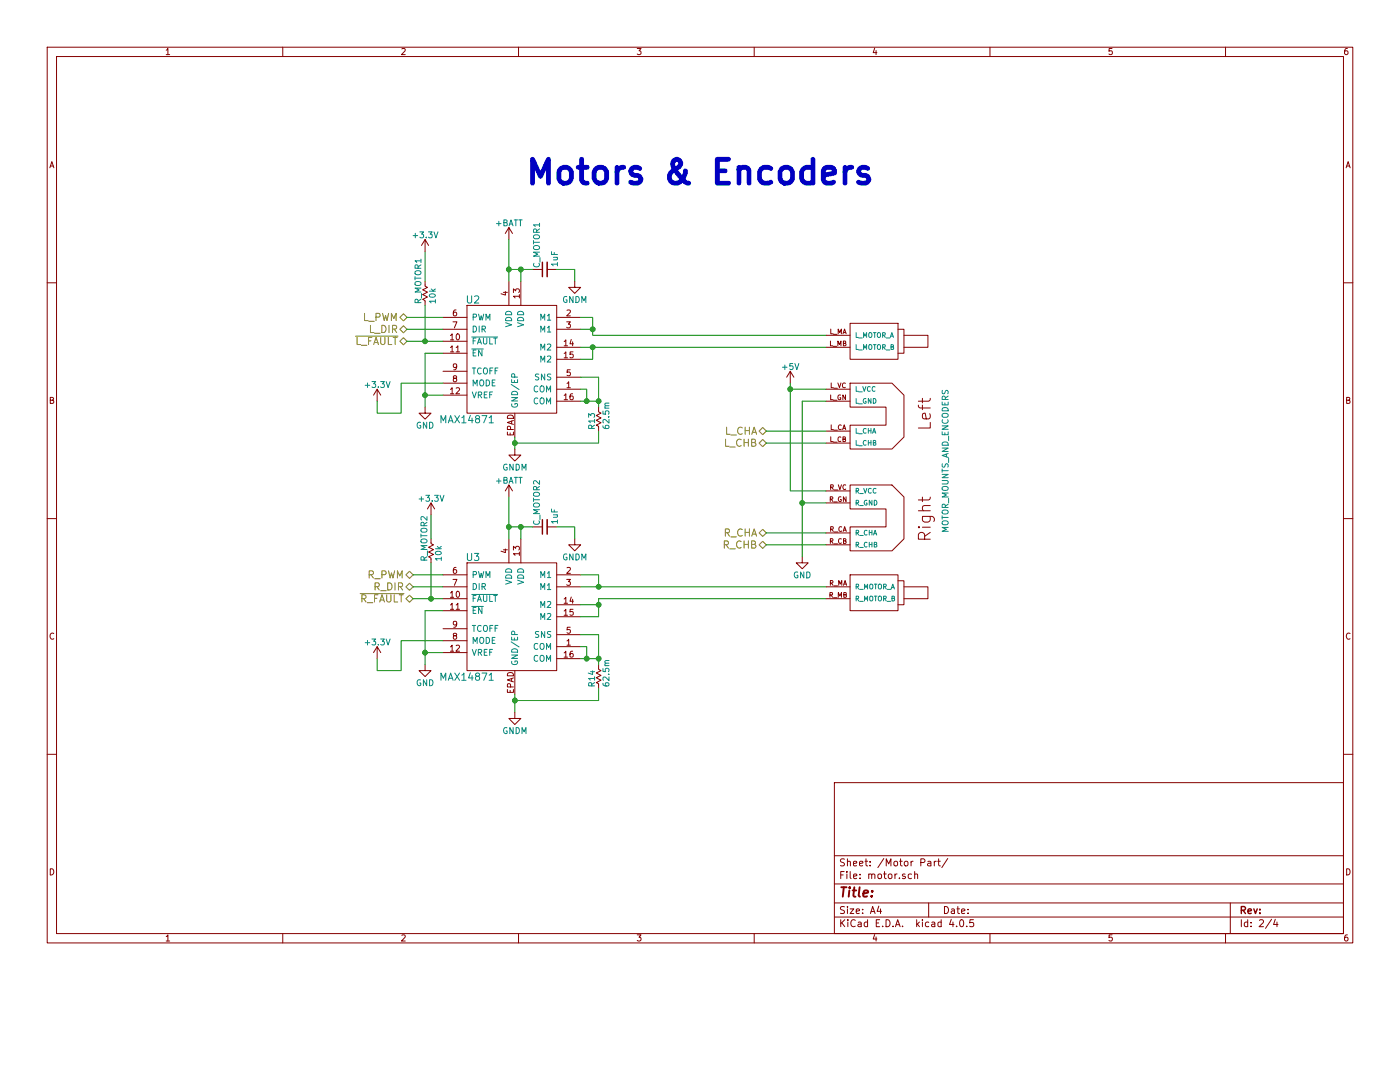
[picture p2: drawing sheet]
EESchema Schematic File Version 2
LIBS:components_micromouse
LIBS:power
LIBS:transistors
LIBS:device
LIBS:conn
LIBS:linear
LIBS:regul
LIBS:74xx
LIBS:cmos4000
LIBS:adc-dac
LIBS:memory
LIBS:xilinx
LIBS:microcontrollers
LIBS:dsp
LIBS:microchip
LIBS:analog_switches
LIBS:motorola
LIBS:texas
LIBS:intel
LIBS:audio
LIBS:interface
LIBS:digital-audio
LIBS:philips
LIBS:display
LIBS:cypress
LIBS:siliconi
LIBS:opto
LIBS:atmel
LIBS:contrib
LIBS:valves
LIBS:pcb1
LIBS:micromouse-cache
EELAYER 25 0
EELAYER END
$Descr A4 11693 8268
encoding utf-8
Sheet 2 4
Title ""
Date ""
Rev ""
Comp ""
Comment1 ""
Comment2 ""
Comment3 ""
Comment4 ""
$EndDescr
$Comp
L MAX14871 U2
U 1 1
P 4300 2950
F 0 "U2" H 3950 3400 60  0000 C CNN
F 1 "MAX14871" H 3900 2400 60  0000 C CNN
F 2 "Housings_SSOP:TSSOP-16-1EP_4.4x5mm_Pitch0.65mm" H 4950 3200 60  0001 C CNN
F 3 "" H 4950 3200 60  0000 C CNN
	1    4300 2950
	1    0    0    -1  
$EndComp
$Comp
L MAX14871 U3
U 1 1
P 4300 5100
F 0 "U3" H 3950 5550 60  0000 C CNN
F 1 "MAX14871" H 3900 4550 60  0000 C CNN
F 2 "Housings_SSOP:TSSOP-16-1EP_4.4x5mm_Pitch0.65mm" H 4950 5350 60  0001 C CNN
F 3 "" H 4950 5350 60  0000 C CNN
	1    4300 5100
	1    0    0    -1  
$EndComp
$Comp
L MOTOR_MOUNTS_AND_ENCODERS M1
U 1 1
P 7450 3900
F 0 "M1" H 6550 4600 45  0001 C CNN
F 1 "MOTOR_MOUNTS_AND_ENCODERS" H 7400 4350 50  0000 C CNN
F 2 "footprints_micromouse:FUTURA-1.0-MOTOR-MOUNT-TEMPLATE" H 8100 4600 20  0001 C CNN
F 3 "" H 7450 3850 60  0000 C CNN
	1    7450 3900
	0    1    1    0   
$EndComp
Wire Wire Line
	4850 4800 5000 4800
Wire Wire Line
	5000 4800 5000 4900
Wire Wire Line
	4850 4900 6900 4900
Connection ~ 5000 4900
Wire Wire Line
	5000 5000 6900 5000
Wire Wire Line
	4850 2650 4950 2650
Wire Wire Line
	4950 2650 4950 2800
Wire Wire Line
	4950 2800 6900 2800
Wire Wire Line
	4850 2750 4950 2750
Connection ~ 4950 2750
Wire Wire Line
	4850 2900 6900 2900
Wire Wire Line
	4850 3000 4950 3000
Wire Wire Line
	4950 3000 4950 2900
Connection ~ 4950 2900
Wire Wire Line
	5000 5000 5000 5150
Wire Wire Line
	5000 5050 4850 5050
Wire Wire Line
	5000 5150 4850 5150
Connection ~ 5000 5050
$Comp
L GND #PWR035
U 1 1
P 6700 4650
F 0 "#PWR035" H 6700 4400 50  0001 C CNN
F 1 "GND" H 6700 4500 50  0000 C CNN
F 2 "" H 6700 4650 50  0000 C CNN
F 3 "" H 6700 4650 50  0000 C CNN
	1    6700 4650
	1    0    0    -1  
$EndComp
Wire Wire Line
	6900 3250 6600 3250
Wire Wire Line
	6600 3200 6600 4100
Wire Wire Line
	6600 4100 6900 4100
Connection ~ 6600 3250
Wire Wire Line
	6700 3350 6700 4650
Wire Wire Line
	6700 4200 6900 4200
Wire Wire Line
	6700 3350 6900 3350
Connection ~ 6700 4200
Text HLabel 6400 3600 0    60   BiDi ~ 0
L_CHA
Text HLabel 6400 3700 0    60   BiDi ~ 0
L_CHB
Text HLabel 6400 4450 0    60   BiDi ~ 0
R_CHA
Text HLabel 6400 4550 0    60   BiDi ~ 0
R_CHB
Wire Wire Line
	6400 3600 6900 3600
Wire Wire Line
	6900 3700 6400 3700
Wire Wire Line
	6400 4450 6900 4450
Wire Wire Line
	6900 4550 6400 4550
Text HLabel 3400 2650 0    60   BiDi ~ 0
L_PWM
Text HLabel 3400 2750 0    60   BiDi ~ 0
L_DIR
Text HLabel 3400 2850 0    60   BiDi ~ 0
~L_FAULT
Text HLabel 3450 4800 0    60   BiDi ~ 0
R_PWM
Text HLabel 3450 4900 0    60   BiDi ~ 0
R_DIR
Text HLabel 3450 5000 0    60   BiDi ~ 0
~R_FAULT
$Comp
L +BATT #PWR036
U 1 1
P 4250 2000
F 0 "#PWR036" H 4250 1850 50  0001 C CNN
F 1 "+BATT" H 4250 2140 50  0000 C CNN
F 2 "" H 4250 2000 50  0000 C CNN
F 3 "" H 4250 2000 50  0000 C CNN
	1    4250 2000
	1    0    0    -1  
$EndComp
$Comp
L +5V #PWR037
U 1 1
P 6600 3200
F 0 "#PWR037" H 6600 3050 50  0001 C CNN
F 1 "+5V" H 6600 3340 50  0000 C CNN
F 2 "" H 6600 3200 50  0000 C CNN
F 3 "" H 6600 3200 50  0000 C CNN
	1    6600 3200
	1    0    0    -1  
$EndComp
Text Notes 4400 1550 0    200  ~ 40
Motors & Encoders
$Comp
L C_Small C_MOTOR1
U 1 1
P 4550 2250
F 0 "C_MOTOR1" H 4560 2320 50  0000 L CNN
F 1 "1uF" H 4570 2170 50  0000 L CNN
F 2 "Capacitors_SMD:C_0603" H 4550 2250 50  0001 C CNN
F 3 "" H 4550 2250 50  0000 C CNN
	1    4550 2250
	0    -1   -1   0   
$EndComp
Connection ~ 4350 2250
Wire Wire Line
	4650 2250 4800 2250
Wire Wire Line
	4800 2250 4800 2350
Wire Wire Line
	4250 2000 4250 2350
$Comp
L +BATT #PWR038
U 1 1
P 4250 4150
F 0 "#PWR038" H 4250 4000 50  0001 C CNN
F 1 "+BATT" H 4250 4290 50  0000 C CNN
F 2 "" H 4250 4150 50  0000 C CNN
F 3 "" H 4250 4150 50  0000 C CNN
	1    4250 4150
	1    0    0    -1  
$EndComp
$Comp
L C_Small C_MOTOR2
U 1 1
P 4550 4400
F 0 "C_MOTOR2" H 4560 4470 50  0000 L CNN
F 1 "1uF" H 4570 4320 50  0000 L CNN
F 2 "Capacitors_SMD:C_0603" H 4550 4400 50  0001 C CNN
F 3 "" H 4550 4400 50  0000 C CNN
	1    4550 4400
	0    -1   -1   0   
$EndComp
Connection ~ 4350 4400
Wire Wire Line
	4650 4400 4800 4400
Wire Wire Line
	4800 4400 4800 4500
Wire Wire Line
	4250 4150 4250 4500
Connection ~ 4250 2250
Wire Wire Line
	4350 2250 4350 2350
Connection ~ 4250 4400
Wire Wire Line
	4350 4400 4350 4500
Wire Wire Line
	3700 2850 3400 2850
Wire Wire Line
	3400 2750 3700 2750
Wire Wire Line
	3700 2650 3400 2650
$Comp
L R_Small R_MOTOR1
U 1 1
P 3550 2450
F 0 "R_MOTOR1" V 3490 2360 50  0000 L CNN
F 1 "10k" V 3610 2360 50  0000 L CNN
F 2 "Resistors_SMD:R_0603" H 3550 2450 50  0001 C CNN
F 3 "" H 3550 2450 50  0000 C CNN
	1    3550 2450
	1    0    0    -1  
$EndComp
Wire Wire Line
	3550 2100 3550 2350
Wire Wire Line
	3550 2550 3550 2850
Connection ~ 3550 2850
$Comp
L R_Small R_MOTOR2
U 1 1
P 3600 4600
F 0 "R_MOTOR2" V 3540 4510 50  0000 L CNN
F 1 "10k" V 3660 4510 50  0000 L CNN
F 2 "Resistors_SMD:R_0603" H 3600 4600 50  0001 C CNN
F 3 "" H 3600 4600 50  0000 C CNN
	1    3600 4600
	1    0    0    -1  
$EndComp
Wire Wire Line
	3450 4800 3700 4800
Wire Wire Line
	3700 4900 3450 4900
Wire Wire Line
	3450 5000 3700 5000
Connection ~ 3600 5000
Wire Wire Line
	3600 4300 3600 4500
Wire Wire Line
	3600 4700 3600 5000
$Comp
L GND #PWR039
U 1 1
P 3550 3400
F 0 "#PWR039" H 3550 3150 50  0001 C CNN
F 1 "GND" H 3550 3250 50  0000 C CNN
F 2 "" H 3550 3400 50  0000 C CNN
F 3 "" H 3550 3400 50  0000 C CNN
	1    3550 3400
	1    0    0    -1  
$EndComp
Wire Wire Line
	3700 3300 3550 3300
Wire Wire Line
	3550 2950 3550 3400
$Comp
L +3.3V #PWR040
U 1 1
P 3150 3350
F 0 "#PWR040" H 3150 3200 50  0001 C CNN
F 1 "+3.3V" H 3150 3490 50  0000 C CNN
F 2 "" H 3150 3350 50  0000 C CNN
F 3 "" H 3150 3350 50  0000 C CNN
	1    3150 3350
	1    0    0    -1  
$EndComp
Wire Wire Line
	3150 3350 3150 3450
Wire Wire Line
	3150 3450 3350 3450
Wire Wire Line
	3350 3450 3350 3200
Wire Wire Line
	3350 3200 3700 3200
Wire Wire Line
	3700 2950 3550 2950
Connection ~ 3550 3300
Wire Wire Line
	4300 3750 4300 3650
$Comp
L R_Small R13
U 1 1
P 5000 3500
F 0 "R13" V 4940 3410 50  0000 L CNN
F 1 "62.5m" V 5060 3410 50  0000 L CNN
F 2 "Resistors_SMD:R_0603" H 5000 3500 50  0001 C CNN
F 3 "" H 5000 3500 50  0000 C CNN
	1    5000 3500
	1    0    0    -1  
$EndComp
Wire Wire Line
	4850 3350 5000 3350
Wire Wire Line
	5000 3150 5000 3400
Wire Wire Line
	4850 3250 4900 3250
Wire Wire Line
	4900 3250 4900 3350
Connection ~ 4900 3350
Wire Wire Line
	5000 3600 5000 3700
Wire Wire Line
	5000 3700 4300 3700
Connection ~ 4300 3700
Wire Wire Line
	4850 3150 5000 3150
Connection ~ 5000 3350
$Comp
L R_Small R14
U 1 1
P 5000 5650
F 0 "R14" V 4940 5560 50  0000 L CNN
F 1 "62.5m" V 5060 5560 50  0000 L CNN
F 2 "Resistors_SMD:R_0603" H 5000 5650 50  0001 C CNN
F 3 "" H 5000 5650 50  0000 C CNN
	1    5000 5650
	1    0    0    -1  
$EndComp
Wire Wire Line
	4850 5500 5000 5500
Wire Wire Line
	5000 5300 5000 5550
Wire Wire Line
	4850 5400 4900 5400
Wire Wire Line
	4900 5400 4900 5500
Connection ~ 4900 5500
Wire Wire Line
	5000 5750 5000 5850
Wire Wire Line
	4850 5300 5000 5300
Connection ~ 5000 5500
Wire Wire Line
	4300 5800 4300 5950
Wire Wire Line
	5000 5850 4300 5850
Connection ~ 4300 5850
$Comp
L GND #PWR041
U 1 1
P 3550 5550
F 0 "#PWR041" H 3550 5300 50  0001 C CNN
F 1 "GND" H 3550 5400 50  0000 C CNN
F 2 "" H 3550 5550 50  0000 C CNN
F 3 "" H 3550 5550 50  0000 C CNN
	1    3550 5550
	1    0    0    -1  
$EndComp
Wire Wire Line
	3700 5450 3550 5450
Wire Wire Line
	3550 5100 3550 5550
$Comp
L +3.3V #PWR042
U 1 1
P 3150 5500
F 0 "#PWR042" H 3150 5350 50  0001 C CNN
F 1 "+3.3V" H 3150 5640 50  0000 C CNN
F 2 "" H 3150 5500 50  0000 C CNN
F 3 "" H 3150 5500 50  0000 C CNN
	1    3150 5500
	1    0    0    -1  
$EndComp
Wire Wire Line
	3150 5500 3150 5600
Wire Wire Line
	3150 5600 3350 5600
Wire Wire Line
	3350 5600 3350 5350
Wire Wire Line
	3350 5350 3700 5350
Wire Wire Line
	3700 5100 3550 5100
Connection ~ 3550 5450
$Comp
L GNDM #PWR043
U 1 1
P 4300 3750
F 0 "#PWR043" H 4300 3500 50  0001 C CNN
F 1 "GNDM" H 4300 3600 50  0000 C CNN
F 2 "" H 4300 3750 50  0000 C CNN
F 3 "" H 4300 3750 50  0000 C CNN
	1    4300 3750
	1    0    0    -1  
$EndComp
$Comp
L GNDM #PWR044
U 1 1
P 4300 5950
F 0 "#PWR044" H 4300 5700 50  0001 C CNN
F 1 "GNDM" H 4300 5800 50  0000 C CNN
F 2 "" H 4300 5950 50  0000 C CNN
F 3 "" H 4300 5950 50  0000 C CNN
	1    4300 5950
	1    0    0    -1  
$EndComp
$Comp
L GNDM #PWR045
U 1 1
P 4800 4500
F 0 "#PWR045" H 4800 4250 50  0001 C CNN
F 1 "GNDM" H 4800 4350 50  0000 C CNN
F 2 "" H 4800 4500 50  0000 C CNN
F 3 "" H 4800 4500 50  0000 C CNN
	1    4800 4500
	1    0    0    -1  
$EndComp
$Comp
L GNDM #PWR046
U 1 1
P 4800 2350
F 0 "#PWR046" H 4800 2100 50  0001 C CNN
F 1 "GNDM" H 4800 2200 50  0000 C CNN
F 2 "" H 4800 2350 50  0000 C CNN
F 3 "" H 4800 2350 50  0000 C CNN
	1    4800 2350
	1    0    0    -1  
$EndComp
Wire Wire Line
	4250 4400 4450 4400
$Comp
L +3.3V #PWR047
U 1 1
P 3600 4300
F 0 "#PWR047" H 3600 4150 50  0001 C CNN
F 1 "+3.3V" H 3600 4440 50  0000 C CNN
F 2 "" H 3600 4300 50  0000 C CNN
F 3 "" H 3600 4300 50  0000 C CNN
	1    3600 4300
	1    0    0    -1  
$EndComp
Wire Wire Line
	4250 2250 4450 2250
$Comp
L +3.3V #PWR048
U 1 1
P 3550 2100
F 0 "#PWR048" H 3550 1950 50  0001 C CNN
F 1 "+3.3V" H 3550 2240 50  0000 C CNN
F 2 "" H 3550 2100 50  0000 C CNN
F 3 "" H 3550 2100 50  0000 C CNN
	1    3550 2100
	1    0    0    -1  
$EndComp
$EndSCHEMATC
